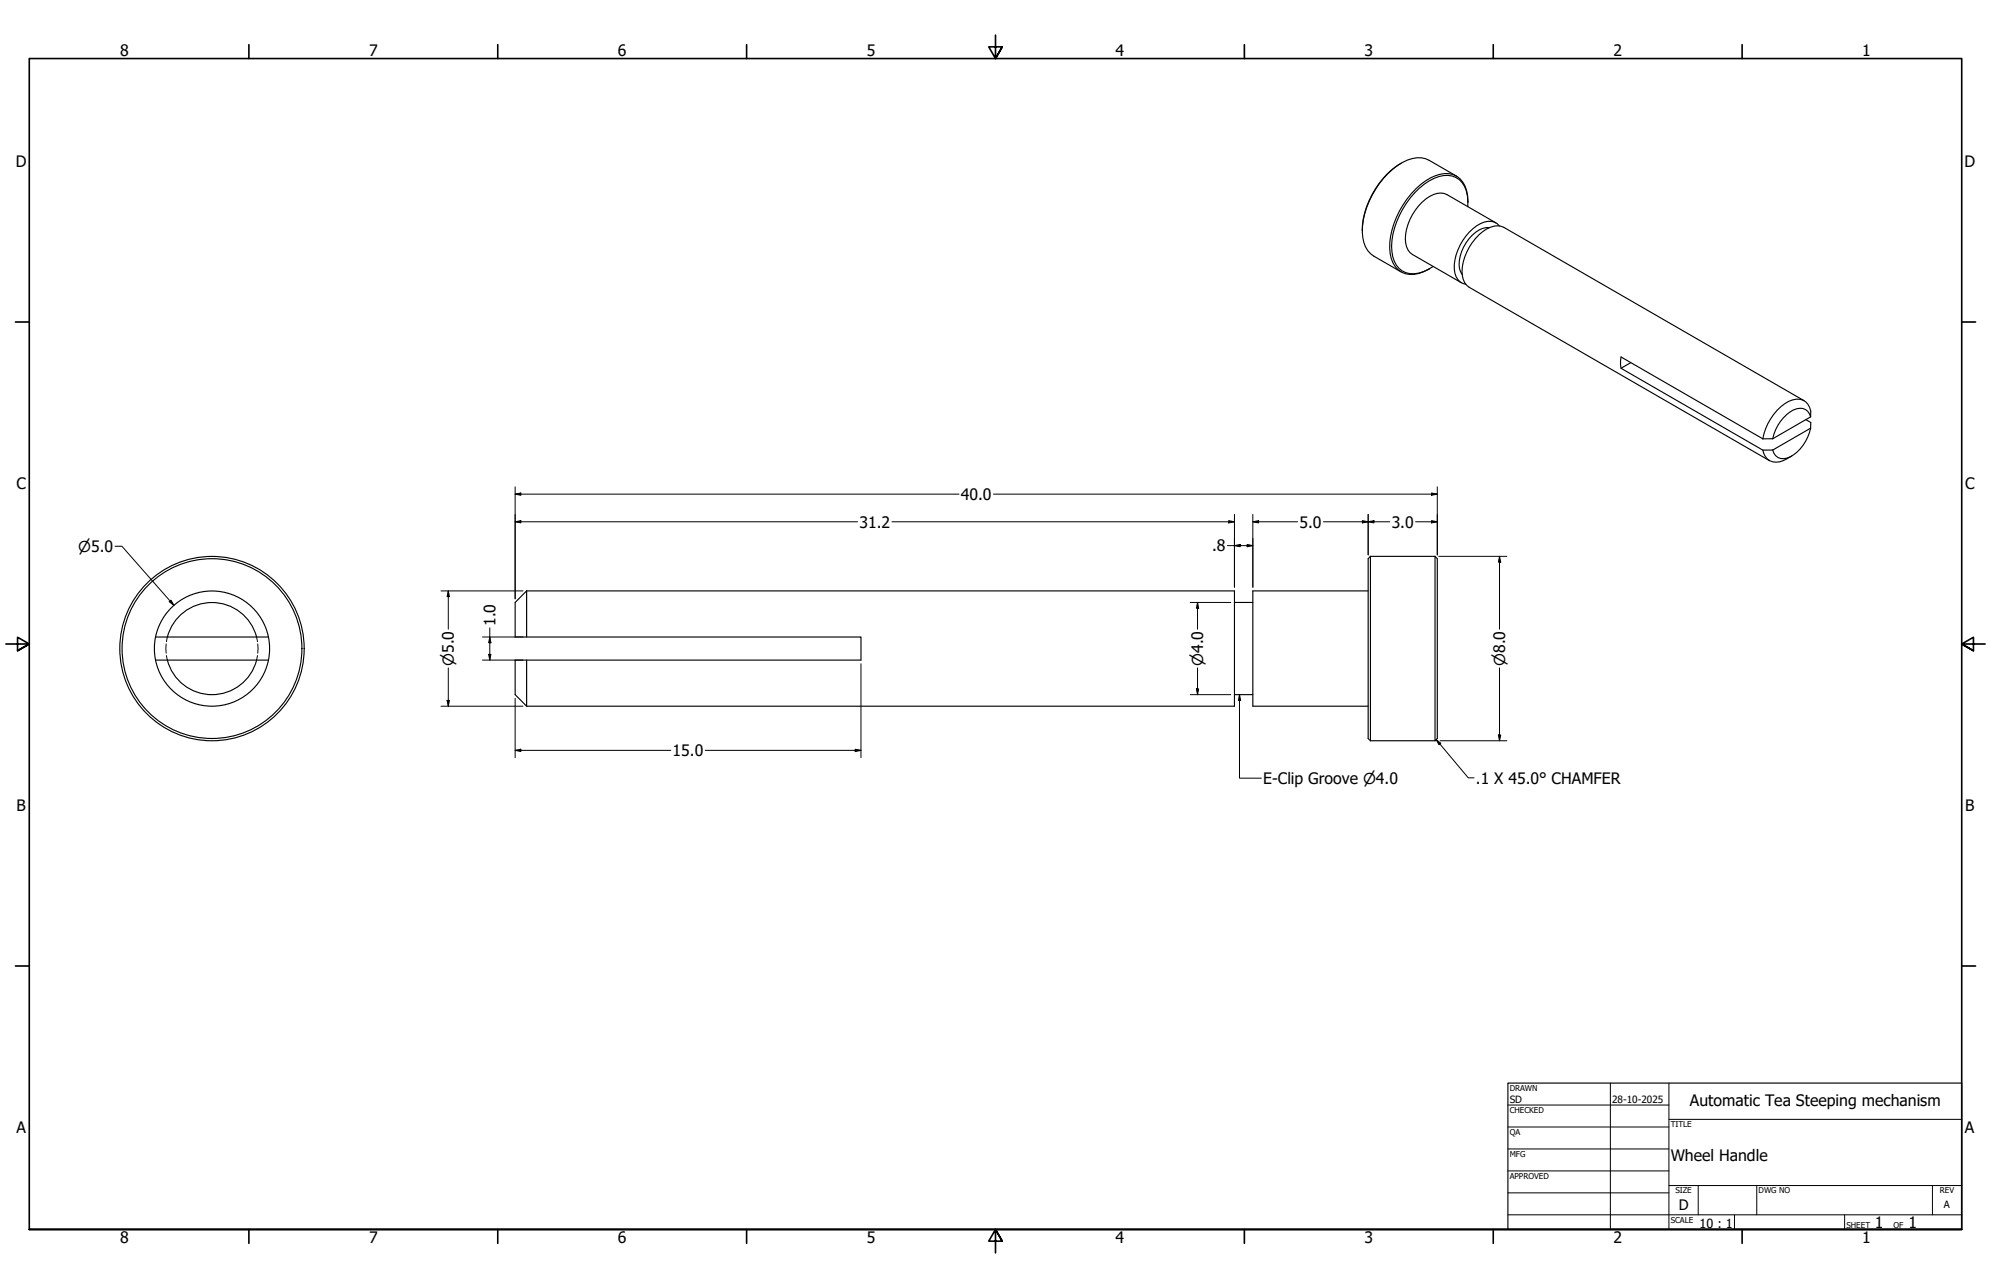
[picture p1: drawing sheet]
<svg xmlns="http://www.w3.org/2000/svg" width="864mm" height="559mm" viewBox="0 0 864 559" stroke-linecap="round" stroke-linejoin="round" font-family="sans-serif">
<!-- layer: Hidden (ANSI) -->
<path d="M72.1 279.4v4M72.6 276.4l-.4 2M111.3 276.4l.4 2M111.8 279.4v4M72.2 284.4l.4 2M111.7 284.4l-.4 2" fill="none" stroke="#000" stroke-width=".43"/>
<!-- layer: Visible (ANSI) -->
<g fill="none" stroke="#000" stroke-width=".49">
<path d="M607.9 70.7a36.4 36.4 0 0 0-17 29.4M631.8 76.4l-11.9-6.9a11.6 11.6 0 0 0-11.5 .9 37.2 37.2 0 0 0-17.5 30.4 11.6 11.6 0 0 0 5 10.3l11.8 6.9M636.7 89.6a12.7 12.7 0 0 0-5.2-12.6 12 12 0 0 0-11.6 1.5 36.8 36.8 0 0 0-16.3 28.3 11.4 11.4 0 0 0 6.1 11.5 13.5 13.5 0 0 0 11.9-2.7M636.7 87.9a11.7 11.7 0 0 0-6.3-12.1 14.1 14.1 0 0 0-12.1 2.7 37.4 37.4 0 0 0-15.5 29.3 10.9 10.9 0 0 0 6.8 11 14 14 0 0 0 10.5-2.2M645.9 98.8a10.6 10.6 0 0 0-8.7 4.8 15.7 15.7 0 0 0-3.7 14.3l.7 1.2M648.9 96.7l-21.2-12.2a8.5 8.5 0 0 0-9.2 1.8 22.8 22.8 0 0 0-8.8 19.1 6.7 6.7 0 0 0 3 5l21.2 12.3M650.4 98a6.3 6.3 0 0 0-8.2-1 22.3 22.3 0 0 0-11.2 21.5 6 6 0 0 0 4.8 4.8M703.1 159.8v-4.9l61.5 35.5M707.4 157.3l-4.3 2.5 61.5 35.5M782.5 173.8l-130.2-75.2a8.6 8.6 0 0 0-9.2 1.9 22.9 22.9 0 0 0-8.8 19.1 6.7 6.7 0 0 0 3 5l130.2 75.2M764.6 195.3a5.9 5.9 0 0 0 8.8 4.6l3.7-2M768.9 190.4h-4.3"/>
<path d="M768.9 195.3h-4.3M783.3 182.1l2.1 1.2v2.5M785.4 180.9a6.2 6.2 0 0 0-2.4-6.7 6.2 6.2 0 0 0-7.1-.1 23.1 23.1 0 0 0-11.3 16.3M785.4 180.9a4.8 4.8 0 0 0-7.5-3 18.5 18.5 0 0 0-9 12.5M785.4 185.8a17.7 17.7 0 0 1-10.5 13 4.5 4.5 0 0 1-6-3.5M785.4 180.9l-16.5 9.5M785.4 185.8l-16.5 9.5M228.4 256.4l-5 5v15h150.1v10h-150.1v15l5 5M228.4 256.4v20M228.4 256.4h307v50h-307M593.4 256.4h-50v50h50M594.4 241.4v80"/>
<path d="M594.4 241.4l-1 1v78l1 1M594.4 241.4h28M622.4 241.4v80M622.4 241.4l1 1v78l-1 1M67.5 276.4h48.9M67.5 276.4a25 25 0 0 1 24.5-20 25 25 0 0 1 24.4 20M67.5 276.4l-.5 5 .5 5M72.6 276.4a20 20 0 0 1 19.4-15 20 20 0 0 1 19.3 15M116.4 276.4l.5 5-.5 5M535.4 261.4h8M67.5 286.4h48.9M67.5 286.4a25 25 0 0 0 24.4 20 25 25 0 0 0 24.5-20"/>
<path d="M72.6 286.4a20 20 0 0 0 19.3 15 20 20 0 0 0 19.4-15M228.4 286.4v20M535.4 301.4h8M594.4 321.4h28"/>
<circle cx="91.9" cy="281.4" r="40"/>
<circle cx="91.9" cy="281.4" r="39"/>
</g>
<!-- layer: Border (ANSI) -->
<g fill="none" stroke="#000" stroke-width=".71">
<path d="M107.9 19.4v6M215.9 19.4v6M323.8 19.4v6M431.8 15.2v10.2l-2.9-5.1h5.8l-2.9 5.1 2.9-5.1M539.8 19.4v6M647.7 19.4v6M755.6 19.4v6M6.7 139.7h6M850.9 139.7h6M2.5 279.4h10.2l-5.1-2.9v5.8l5.1-2.9-5.1 2.9M861.1 279.4h-10.2l5.1-2.9v5.8l-5.1-2.9 5.1 2.9M6.7 419.1h6"/>
<path d="M850.9 419.1h6M12.7 533.4v-508h838.2v508h-838.2h838.2M107.9 533.4v6M215.9 533.4v6M323.8 533.4v6M434.7 538.5l-2.9-5.1 2.9 5.1h-5.8l2.9-5.1v10.2M539.8 533.4v6M647.7 533.4v6M755.6 533.4v6"/>
</g>
<!-- layer: Title (ANSI) -->
<g fill="none" stroke="#000" stroke-width=".43">
<path d="M654 479.4h69.9M698.5 469.9v63.5M723.9 469.9v63.5M654 488.9h69.9M654 498.5h69.9M723.9 485.6h127M654 508h69.9M654 517.5h69.9M723.9 514.3h127M736.6 514.3v12.7M762 514.3v12.7M838.2 514.3v12.7"/>
<path d="M654 527h196.9M752.3 527v6.4M800.1 527v6.4"/>
</g>
<path d="M654 469.9h196.9v63.5h-196.9z" fill="none" stroke="#000" stroke-width=".49"/>
<!-- layer: Dimension (ANSI) -->
<g fill="none" stroke="#000" stroke-width=".43">
<path d="M223.4 214.4l2.5-.5v1zM223.4 211.2v48.6M223.4 214.4h192.6M430.9 214.4h192.5M620.9 213.9l2.5 .5-2.5 .5zM623.4 211.2v29.6M49.9 237h3l22.5 25.6M223.4 226.4l2.5-.5v1zM223.4 226.4h148.6M386.9 226.4h148.5M532.4 236.7h11M532.9 225.9l2.5 .5-2.5 .5z"/>
<path d="M535.4 236.7l2.6-.5v1zM535.4 223.2v31.6M540.9 236.2l2.5 .5-2.5 .5zM543.4 226.4l2.5-.5v1zM543.4 226.4h19.5M543.4 223.2v31.6M574 226.4h28.8M590.9 225.9l2.5 .5-2.5 .5zM593.4 226.4l2.5-.5v1zM593.4 223.2v17.6M614 226.4h9.4M620.9 225.9l2.5 .5-2.5 .5z"/>
<path d="M191.3 256.4h35.5M194.5 256.4l.4 2.5h-1zM194.5 256.4v16.6M624 241.4h29.6M650.4 241.4l.5 2.5h-1zM650.4 241.4v31.6M73.4 261.1l.8-.7 1.2 2.2zM209.3 276.4h17.5M212.4 276.4l.5 2.5h-1zM212.4 272.4v14M516.3 261.4h17.5M519.4 261.4l.5 2.5h-1z"/>
<path d="M519.4 261.4v11.6M194.5 289.8v16.6M209.3 286.4h17.5M211.9 283.9h1l-.5 2.5zM373.5 288v40.7M518.9 298.9h1l-.5 2.5zM519.4 289.8v11.6M650.4 289.8v31.6M191.3 306.4h35.5M193.9 303.9h1l-.4 2.5zM223.4 303v25.7M516.3 301.4h17.5"/>
<path d="M649.9 318.9h1l-.5 2.5zM223.4 325.5l2.5-.5v1.1zM223.4 325.5h67.6M305.9 325.5h67.6M370.9 325l2.6 .5-2.6 .6zM624.7 321.4h28.9"/>
</g>
<g fill="#000">
<path d="M223.4 214.4l2.5-.5v1z" fill-rule="evenodd"/>
<path d="M620.9 213.9l2.5 .5-2.5 .5z" fill-rule="evenodd"/>
<path d="M223.4 226.4l2.5-.5v1z" fill-rule="evenodd"/>
<path d="M532.9 225.9l2.5 .5-2.5 .5z" fill-rule="evenodd"/>
<path d="M535.4 236.7l2.6-.5v1z" fill-rule="evenodd"/>
<path d="M540.9 236.2l2.5 .5-2.5 .5z" fill-rule="evenodd"/>
<path d="M543.4 226.4l2.5-.5v1z" fill-rule="evenodd"/>
<path d="M590.9 225.9l2.5 .5-2.5 .5z" fill-rule="evenodd"/>
<path d="M593.4 226.4l2.5-.5v1z" fill-rule="evenodd"/>
<path d="M620.9 225.9l2.5 .5-2.5 .5z" fill-rule="evenodd"/>
<path d="M194.5 256.4l.4 2.5h-1z" fill-rule="evenodd"/>
<path d="M650.4 241.4l.5 2.5h-1z" fill-rule="evenodd"/>
<path d="M73.4 261.1l.8-.7 1.2 2.2z" fill-rule="evenodd"/>
<path d="M212.4 276.4l.5 2.5h-1z" fill-rule="evenodd"/>
<path d="M519.4 261.4l.5 2.5h-1z" fill-rule="evenodd"/>
<path d="M211.9 283.9h1l-.5 2.5z" fill-rule="evenodd"/>
<path d="M518.9 298.9h1l-.5 2.5z" fill-rule="evenodd"/>
<path d="M193.9 303.9h1l-.4 2.5z" fill-rule="evenodd"/>
<path d="M649.9 318.9h1l-.5 2.5z" fill-rule="evenodd"/>
<path d="M223.4 325.5l2.5-.5v1.1z" fill-rule="evenodd"/>
<path d="M370.9 325l2.6 .5-2.6 .6z" fill-rule="evenodd"/>
</g>
<!-- layer: Symbol (ANSI) -->
<path d="M537.6 301.4l.5 2.5h-1zM537.6 301.4v36.2h9.5M622.9 320.9l2 1.6-.7 .6zM622.9 320.9l14 16.6h2.5" fill="none" stroke="#000" stroke-width=".43"/>
<g fill="#000">
<path d="M537.6 301.4l.5 2.5h-1z" fill-rule="evenodd"/>
<path d="M622.9 320.9l2 1.6-.7 .6z" fill-rule="evenodd"/>
</g>
<g font-size="6.8">
<text x="52.1" y="24.4">8</text>
<text x="160.1" y="24.4">7</text>
<text x="268" y="24.4">6</text>
<text x="376" y="24.4">5</text>
<text x="483.9" y="24.4">4</text>
<text x="591.9" y="24.4">3</text>
<text x="699.8" y="24.4">2</text>
<text x="807.8" y="24.4">1</text>
<text x="6.8" y="72.4">D</text>
<text x="852.1" y="72.4">D</text>
<text x="7.1" y="212.1">C</text>
<text x="852.3" y="212.1">C</text>
<text x="416.8" y="216.9">40.0</text>
<text x="372.8" y="228.9">31.2</text>
<text x="563.6" y="228.9">5.0</text>
<text x="603.6" y="228.9">3.0</text>
<text x="525.7" y="239.2">.8</text>
<text x="214.9" y="271.6" transform="rotate(-90 214.9 271.6)">1.0</text>
<text x="291.7" y="328">15.0</text>
<text x="547.9" y="340.1">E-Clip Groove ⌀4.0</text>
<text x="640.2" y="340">.1 X 45.0° CHAMFER</text>
<text x="7.2" y="351.8">B</text>
<text x="852.4" y="351.8">B</text>
<text x="733" y="479.7">Automatic Tea Steeping mechanism</text>
<text x="7.1" y="491.5">A</text>
<text x="852.3" y="491.5">A</text>
<text x="724.7" y="503.6">Wheel Handle</text>
<text x="813.3" y="532.6">1</text>
<text x="827.8" y="532.6">1</text>
<text x="52.1" y="539.4">8</text>
<text x="160.1" y="539.4">7</text>
<text x="268" y="539.4">6</text>
<text x="376" y="539.4">5</text>
<text x="483.9" y="539.4">4</text>
<text x="591.9" y="539.4">3</text>
<text x="699.8" y="539.4">2</text>
<text x="807.8" y="539.4">1</text>
</g>
<g font-size="6.5">
<text x="33.9" y="239.4">⌀5.0</text>
<text x="196.8" y="289" transform="rotate(-90 196.8 289)">⌀5.0</text>
<text x="521.8" y="289" transform="rotate(-90 521.8 289)">⌀4.0</text>
<text x="652.9" y="289" transform="rotate(-90 652.9 289)">⌀8.0</text>
</g>
<text font-size="6.3" x="728.1" y="524.9">D</text>
<text font-size="5.5" x="737.2" y="532.6">10 : 1</text>
<g font-size="4.3">
<text x="654.8" y="478.6">SD</text>
<text x="699.3" y="478.6">28-10-2025</text>
<text x="843.2" y="524.2">A</text>
</g>
<g font-size="3.5">
<text x="654.8" y="473.2">DRAWN</text>
<text x="654.8" y="482.8">CHECKED</text>
<text x="724.7" y="488.9">TITLE</text>
<text x="654.8" y="492.3">QA</text>
<text x="654.8" y="501.8">MFG</text>
<text x="654.8" y="511.4">APPROVED</text>
<text x="726.7" y="517.7">SIZE</text>
<text x="762.8" y="517.7">DWG NO</text>
<text x="841.4" y="517.7">REV</text>
<text x="724.7" y="530.4">SCALE</text>
<text x="800.9" y="532.6">SHEET</text>
<text x="821.3" y="532.6">OF</text>
</g>
</svg>
